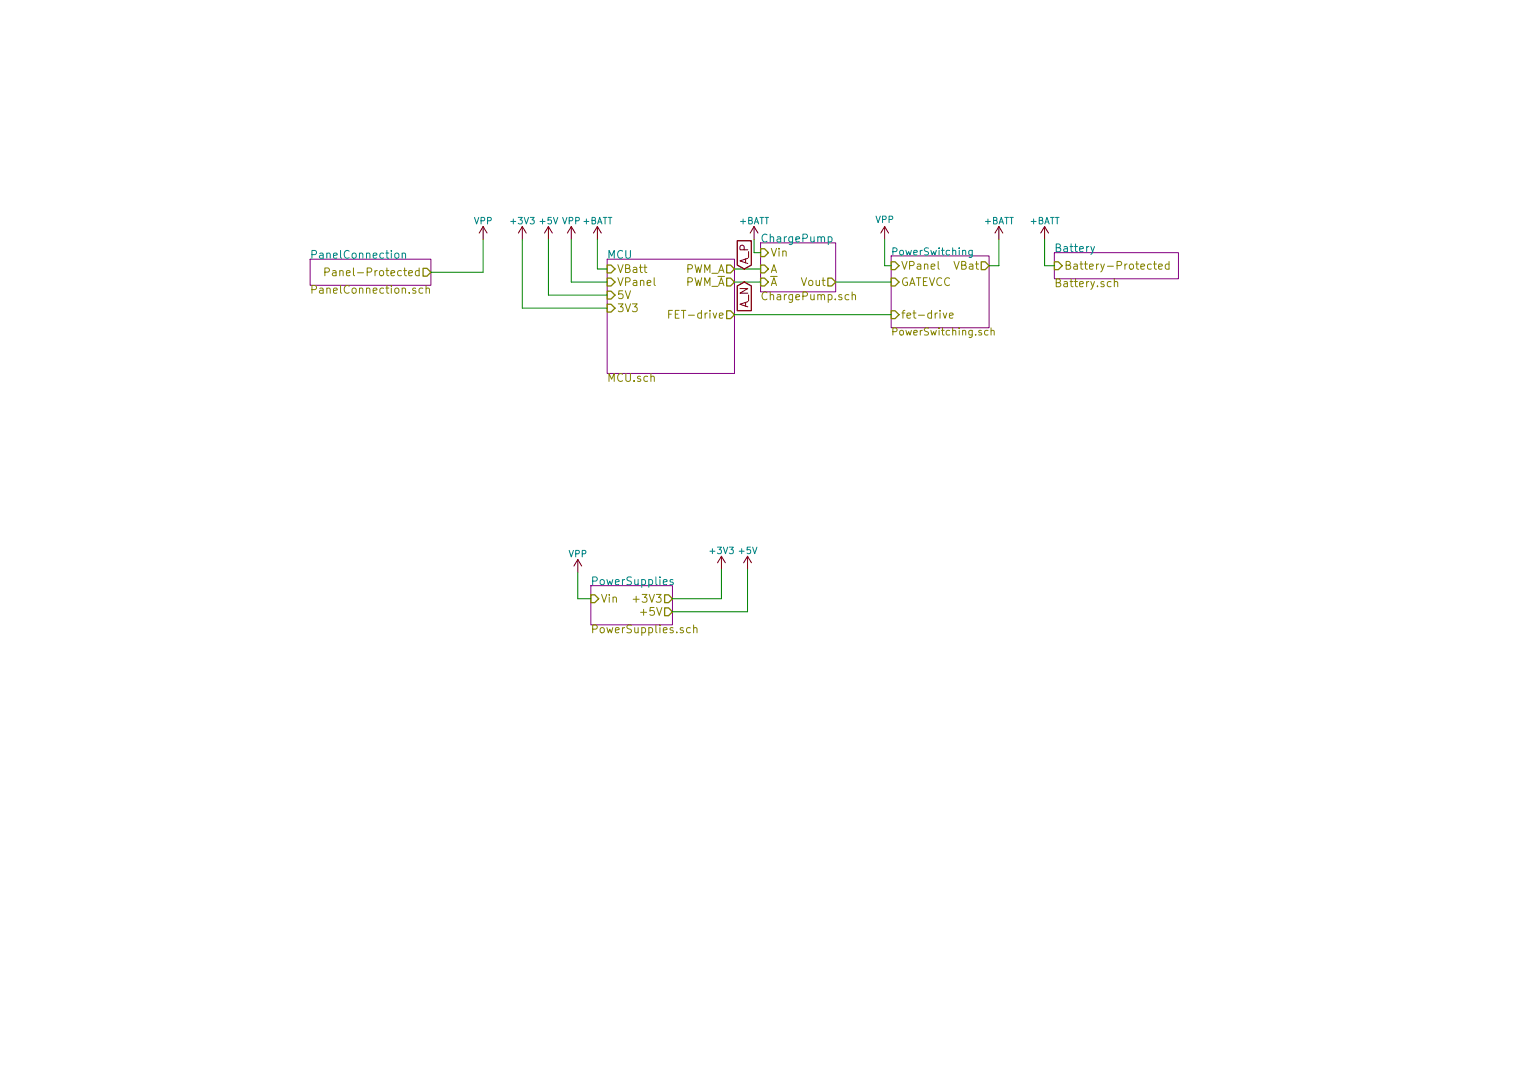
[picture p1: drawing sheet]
EESchema Schematic File Version 2
LIBS:power
LIBS:device
LIBS:transistors
LIBS:conn
LIBS:linear
LIBS:regul
LIBS:74xx
LIBS:cmos4000
LIBS:adc-dac
LIBS:memory
LIBS:xilinx
LIBS:microcontrollers
LIBS:dsp
LIBS:microchip
LIBS:analog_switches
LIBS:motorola
LIBS:texas
LIBS:intel
LIBS:audio
LIBS:interface
LIBS:digital-audio
LIBS:philips
LIBS:display
LIBS:cypress
LIBS:siliconi
LIBS:opto
LIBS:atmel
LIBS:contrib
LIBS:valves
LIBS:PWM10-cache
EELAYER 25 0
EELAYER END
$Descr A4 11693 8268
encoding utf-8
Sheet 1 7
Title ""
Date ""
Rev ""
Comp ""
Comment1 ""
Comment2 ""
Comment3 ""
Comment4 ""
$EndDescr
$Sheet
S 5825 1850 575  375 
U 59236396
F0 "ChargePump" 60
F1 "ChargePump.sch" 60
F2 "A" I L 5825 2050 60 
F3 "Vin" I L 5825 1925 60 
F4 "Vout" O R 6400 2150 60 
F5 "~A" I L 5825 2150 60 
$EndSheet
$Sheet
S 4650 1975 975  875 
U 5923795C
F0 "MCU" 60
F1 "MCU.sch" 60
F2 "PWM_A" O R 5625 2050 60 
F3 "PWM_~A" O R 5625 2150 60 
F4 "VBatt" I L 4650 2050 60 
F5 "VPanel" I L 4650 2150 60 
F6 "5V" I L 4650 2250 60 
F7 "3V3" I L 4650 2350 60 
F8 "FET-drive" O R 5625 2400 60 
$EndSheet
$Sheet
S 6825 1950 750  550 
U 5924593B
F0 "PowerSwitching" 55
F1 "PowerSwitching.sch" 55
F2 "GATEVCC" I L 6825 2150 60 
F3 "VPanel" I L 6825 2025 60 
F4 "VBat" O R 7575 2025 60 
F5 "fet-drive" I L 6825 2400 60 
$EndSheet
$Comp
L +BATT #PWR01
U 1 1
P 7650 1825
F 0 "#PWR01" H 7650 1675 50  0001 C CNN
F 1 "+BATT" H 7650 1965 50  0000 C CNN
F 2 "" H 7650 1825 50  0000 C CNN
F 3 "" H 7650 1825 50  0000 C CNN
	1    7650 1825
	1    0    0    -1  
$EndComp
$Comp
L +BATT #PWR02
U 1 1
P 4575 1825
F 0 "#PWR02" H 4575 1675 50  0001 C CNN
F 1 "+BATT" H 4575 1965 50  0000 C CNN
F 2 "" H 4575 1825 50  0000 C CNN
F 3 "" H 4575 1825 50  0000 C CNN
	1    4575 1825
	1    0    0    -1  
$EndComp
$Comp
L VPP #PWR03
U 1 1
P 6775 1825
F 0 "#PWR03" H 6775 1675 50  0001 C CNN
F 1 "VPP" H 6775 1975 50  0000 C CNN
F 2 "" H 6775 1825 50  0000 C CNN
F 3 "" H 6775 1825 50  0000 C CNN
	1    6775 1825
	1    0    0    -1  
$EndComp
$Comp
L VPP #PWR04
U 1 1
P 4375 1825
F 0 "#PWR04" H 4375 1675 50  0001 C CNN
F 1 "VPP" H 4375 1965 50  0000 C CNN
F 2 "" H 4375 1825 50  0000 C CNN
F 3 "" H 4375 1825 50  0000 C CNN
	1    4375 1825
	1    0    0    -1  
$EndComp
$Comp
L +5V #PWR05
U 1 1
P 4200 1825
F 0 "#PWR05" H 4200 1675 50  0001 C CNN
F 1 "+5V" H 4200 1965 50  0000 C CNN
F 2 "" H 4200 1825 50  0000 C CNN
F 3 "" H 4200 1825 50  0000 C CNN
	1    4200 1825
	1    0    0    -1  
$EndComp
$Comp
L +3V3 #PWR06
U 1 1
P 4000 1825
F 0 "#PWR06" H 4000 1675 50  0001 C CNN
F 1 "+3V3" H 4000 1965 50  0000 C CNN
F 2 "" H 4000 1825 50  0000 C CNN
F 3 "" H 4000 1825 50  0000 C CNN
	1    4000 1825
	1    0    0    -1  
$EndComp
$Comp
L +BATT #PWR07
U 1 1
P 5775 1825
F 0 "#PWR07" H 5775 1675 50  0001 C CNN
F 1 "+BATT" H 5775 1965 50  0000 C CNN
F 2 "" H 5775 1825 50  0000 C CNN
F 3 "" H 5775 1825 50  0000 C CNN
	1    5775 1825
	1    0    0    -1  
$EndComp
$Comp
L VPP #PWR08
U 1 1
P 3700 1825
F 0 "#PWR08" H 3700 1675 50  0001 C CNN
F 1 "VPP" H 3700 1965 50  0000 C CNN
F 2 "" H 3700 1825 50  0000 C CNN
F 3 "" H 3700 1825 50  0000 C CNN
	1    3700 1825
	1    0    0    -1  
$EndComp
$Sheet
S 2375 1975 925  200 
U 592457AD
F0 "PanelConnection" 60
F1 "PanelConnection.sch" 60
F2 "Panel-Protected" O R 3300 2075 60 
$EndSheet
$Sheet
S 4525 4475 625  300 
U 59247652
F0 "PowerSupplies" 60
F1 "PowerSupplies.sch" 60
F2 "Vin" I L 4525 4575 60 
F3 "+5V" O R 5150 4675 60 
F4 "+3V3" O R 5150 4575 60 
$EndSheet
$Comp
L VPP #PWR09
U 1 1
P 4425 4375
F 0 "#PWR09" H 4425 4225 50  0001 C CNN
F 1 "VPP" H 4425 4515 50  0000 C CNN
F 2 "" H 4425 4375 50  0000 C CNN
F 3 "" H 4425 4375 50  0000 C CNN
	1    4425 4375
	1    0    0    -1  
$EndComp
$Comp
L +3V3 #PWR010
U 1 1
P 5525 4350
F 0 "#PWR010" H 5525 4200 50  0001 C CNN
F 1 "+3V3" H 5525 4490 50  0000 C CNN
F 2 "" H 5525 4350 50  0000 C CNN
F 3 "" H 5525 4350 50  0000 C CNN
	1    5525 4350
	1    0    0    -1  
$EndComp
$Comp
L +5V #PWR011
U 1 1
P 5725 4350
F 0 "#PWR011" H 5725 4200 50  0001 C CNN
F 1 "+5V" H 5725 4490 50  0000 C CNN
F 2 "" H 5725 4350 50  0000 C CNN
F 3 "" H 5725 4350 50  0000 C CNN
	1    5725 4350
	1    0    0    -1  
$EndComp
$Sheet
S 8075 1925 950  200 
U 5928C54B
F0 "Battery" 60
F1 "Battery.sch" 60
F2 "Battery-Protected" I L 8075 2025 60 
$EndSheet
$Comp
L +BATT #PWR012
U 1 1
P 8000 1825
F 0 "#PWR012" H 8000 1675 50  0001 C CNN
F 1 "+BATT" H 8000 1965 50  0000 C CNN
F 2 "" H 8000 1825 50  0000 C CNN
F 3 "" H 8000 1825 50  0000 C CNN
	1    8000 1825
	1    0    0    -1  
$EndComp
Wire Wire Line
	5825 1925 5775 1925
Wire Wire Line
	5775 1925 5775 1825
Wire Wire Line
	4650 2050 4575 2050
Wire Wire Line
	4575 2050 4575 1825
Wire Wire Line
	6400 2150 6825 2150
Wire Wire Line
	6825 2025 6775 2025
Wire Wire Line
	6775 2025 6775 1825
Wire Wire Line
	7650 1825 7650 2025
Wire Wire Line
	7650 2025 7575 2025
Wire Wire Line
	4650 2150 4375 2150
Wire Wire Line
	4375 2150 4375 1825
Wire Wire Line
	4650 2250 4200 2250
Wire Wire Line
	4200 2250 4200 1825
Wire Wire Line
	4650 2350 4000 2350
Wire Wire Line
	4000 2350 4000 1825
Wire Wire Line
	3300 2075 3700 2075
Wire Wire Line
	3700 2075 3700 1825
Wire Wire Line
	5150 4575 5525 4575
Wire Wire Line
	5525 4575 5525 4350
Wire Wire Line
	5150 4675 5725 4675
Wire Wire Line
	5725 4675 5725 4350
Wire Wire Line
	4525 4575 4425 4575
Wire Wire Line
	4425 4575 4425 4375
Wire Wire Line
	8075 2025 8000 2025
Wire Wire Line
	8000 2025 8000 1825
Wire Wire Line
	5625 2400 6825 2400
Wire Wire Line
	5625 2150 5825 2150
Wire Wire Line
	5625 2050 5825 2050
Text GLabel 5700 2050 1    60   Input ~ 0
A_P
Text GLabel 5700 2150 3    60   Input ~ 0
A_N
$EndSCHEMATC
